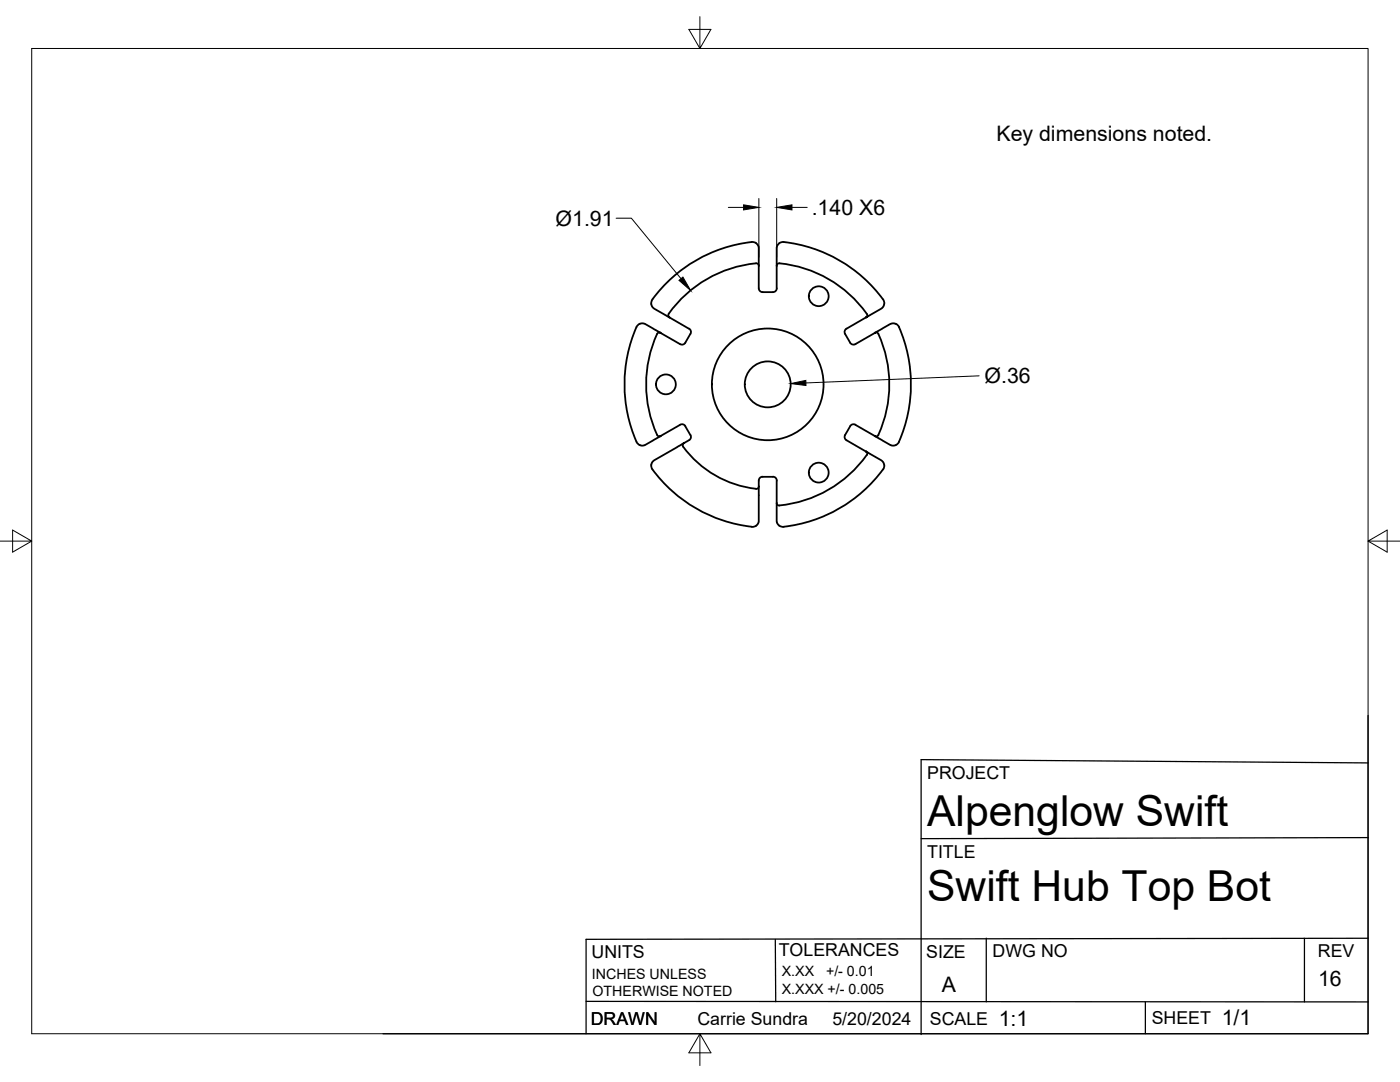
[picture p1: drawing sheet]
<svg xmlns="http://www.w3.org/2000/svg" width="279mm" height="216mm" viewBox="0 0 279 216" stroke-linecap="round" stroke-linejoin="round" font-family="sans-serif">
<!-- layer: Visible -->
<g fill="none" stroke="#000" stroke-width=".36">
<path d="M151.4 53.1l-.2-.5a23.5 23.5 0 0 0-17.8 10.3l.2 .4M152.2 58.3h2M152.2 58.3a.77 .77 0 0 1-.8-.8v-8.1l-.4-.8-.7-.3a28.1 28.1 0 0 0-20.2 11.7l-.1 .8 .4 .6 3.2 2M154.3 58.3a.77 .77 0 0 0 .7-.8v-8.1l.5-.8 .6-.3a28.2 28.2 0 0 1 20.3 11.7l.1 .7-.4 .7-3.3 2M155 53.1l.3-.5a23.6 23.6 0 0 1 17.8 10.3l-.3 .4M131.9 66.4h-.6a23.5 23.5 0 0 0 0 20.6h.6M133.6 63.4l3.9 2.2M136.8 68.4a.77 .77 0 0 1-1.1 .3l-7.1-4.1h-.8l-.6 .4a28.1 28.1 0 0 0 0 23.4l.6 .5h.8l3.2-1.9M137.5 65.6a.77 .77 0 0 1 .3 1M137.8 66.6l-1 1.8M168.7 66.6l1 1.8a.77 .77 0 0 0 1 .3l7.1-4.1h.8l.7 .4a28.3 28.3 0 0 1 0 23.4l-.7 .5h-.8l-3.2-1.9M168.9 65.6a.77 .77 0 0 0-.2 1"/>
<path d="M172.8 63.4l-3.9 2.2M174.6 66.4h.5a23.7 23.7 0 0 1 0 20.6h-.5M136.5 88.4l-6.1 3.6-.4 .7 .1 .7a28.3 28.3 0 0 0 20.2 11.7l.7-.2 .4-.8v-7.1M136.5 88.4l-.2 .5a20.2 20.2 0 0 0 14.9 8.6l.2-.5M136.8 85l1 1.8M136.8 85a.77 .77 0 0 0-1.1-.3l-3.9 2.3M137.8 86.8a.77 .77 0 0 1-.3 1l-1 .6M152.2 95.1h2M152.2 95.1a.77 .77 0 0 0-.8 .8v1.1M154.3 95.1a.77 .77 0 0 1 .7 .8v4.5M169.7 85a.77 .77 0 0 1 1-.3l3.9 2.3M169.7 85l-1 1.8a.77 .77 0 0 0 .2 1l7 4.1 .5 .7v.8a28.4 28.4 0 0 1-20.3 11.7l-.6-.2-.5-.7v-3.8"/>
<path d="M172.8 90.1l.3 .5a24 24 0 0 1-17.5 10.3M155 100.4l.2 .3 .4 .2"/>
<circle cx="163.4" cy="59.1" r="1.98"/>
<circle cx="132.9" cy="76.7" r="1.98"/>
<circle cx="153.2" cy="76.7" r="4.6"/>
<circle cx="153.2" cy="76.7" r="11.1"/>
<circle cx="163.4" cy="94.3" r="1.98"/>
</g>
<!-- layer: Border -->
<path d="M6.3 9.7h266.7v196.6h-266.7zM139.7 3.3v6.4l2.2-3.8h-4.4l2.2 3.8M0 108h6.3l-3.8-2.2v4.4l3.8-2.2M273 108l3.8 2.2v-4.4l-3.8 2.2h6.4M139.7 206.3l-2.2 3.8h4.4l-2.2-3.8v6.3" fill="none" stroke="#000" stroke-width=".2"/>
<!-- layer: Titleblock -->
<path d="M273 142.8v63.5h-196.6M273 152.2l-89.2-.6v54.8M273 167.1l-89.2 .2M117 199.8l156 .1M154.7 187.5l.1 12.4M196.8 187.2v12.7M228.6 199.9v6.4M260.3 187.2v12.7M273 187.2l-156 .2v18.9" fill="none" stroke="#000" stroke-width=".25"/>
<!-- layer: FD_Dimensions -->
<path d="M151.4 39.6v11.7M155 39.6v11.7M123 43.5h3l9.9 12.1M145.4 41.4h3M158.1 41.4h3M195.4 75l-34.6 1.4" fill="none" stroke="#000" stroke-width=".2"/>
<path d="M135.5 55.9l.8-.6 1.5 2.7zM148.4 40.9l3 .5-3 .5zM155 41.4l3.1-.5v1zM157.8 76.5l3-.6v1z" fill="#000" stroke="#000" stroke-width=".2"/>
<g font-size="8.5">
<text x="185" y="164.9">Alpenglow Swift</text>
<text x="185" y="179.9">Swift Hub Top Bot</text>
</g>
<g font-size="4.3">
<text x="198.9" y="28.2">Key dimensions noted.</text>
<text x="110.9" y="45">Ø1.91</text>
<text x="162" y="42.9">.140 X6</text>
<text x="196.5" y="76.5">Ø.36</text>
<text x="188" y="197.9">A</text>
<text x="263" y="196.7">16</text>
<text x="199.3" y="204.7">1:1</text>
<text x="243.8" y="204.6">1/1</text>
</g>
<g font-size="3.5">
<text x="185" y="155.5">PROJECT</text>
<text x="185" y="171.2">TITLE</text>
<text x="118" y="191.1">UNITS</text>
<text x="155.4" y="190.8">TOLERANCES</text>
<text x="184.8" y="191.2">SIZE</text>
<text x="198.1" y="191">DWG NO</text>
<text x="263" y="191">REV</text>
<text x="117.9" y="204.5">DRAWN</text>
<text x="139.2" y="204.5">Carrie Sundra</text>
<text x="166.1" y="204.5">5/20/2024</text>
<text x="185.6" y="204.5">SCALE</text>
<text x="229.8" y="204.4">SHEET</text>
</g>
<g font-size="2.8">
<text x="118.1" y="195.4">INCHES UNLESS</text>
<text x="156" y="194.8">X.XX</text>
<text x="164.9" y="194.8">+/- 0.01</text>
<text x="118.3" y="198.8">OTHERWISE NOTED</text>
<text x="156" y="198.2">X.XXX +/- 0.005</text>
</g>
</svg>
